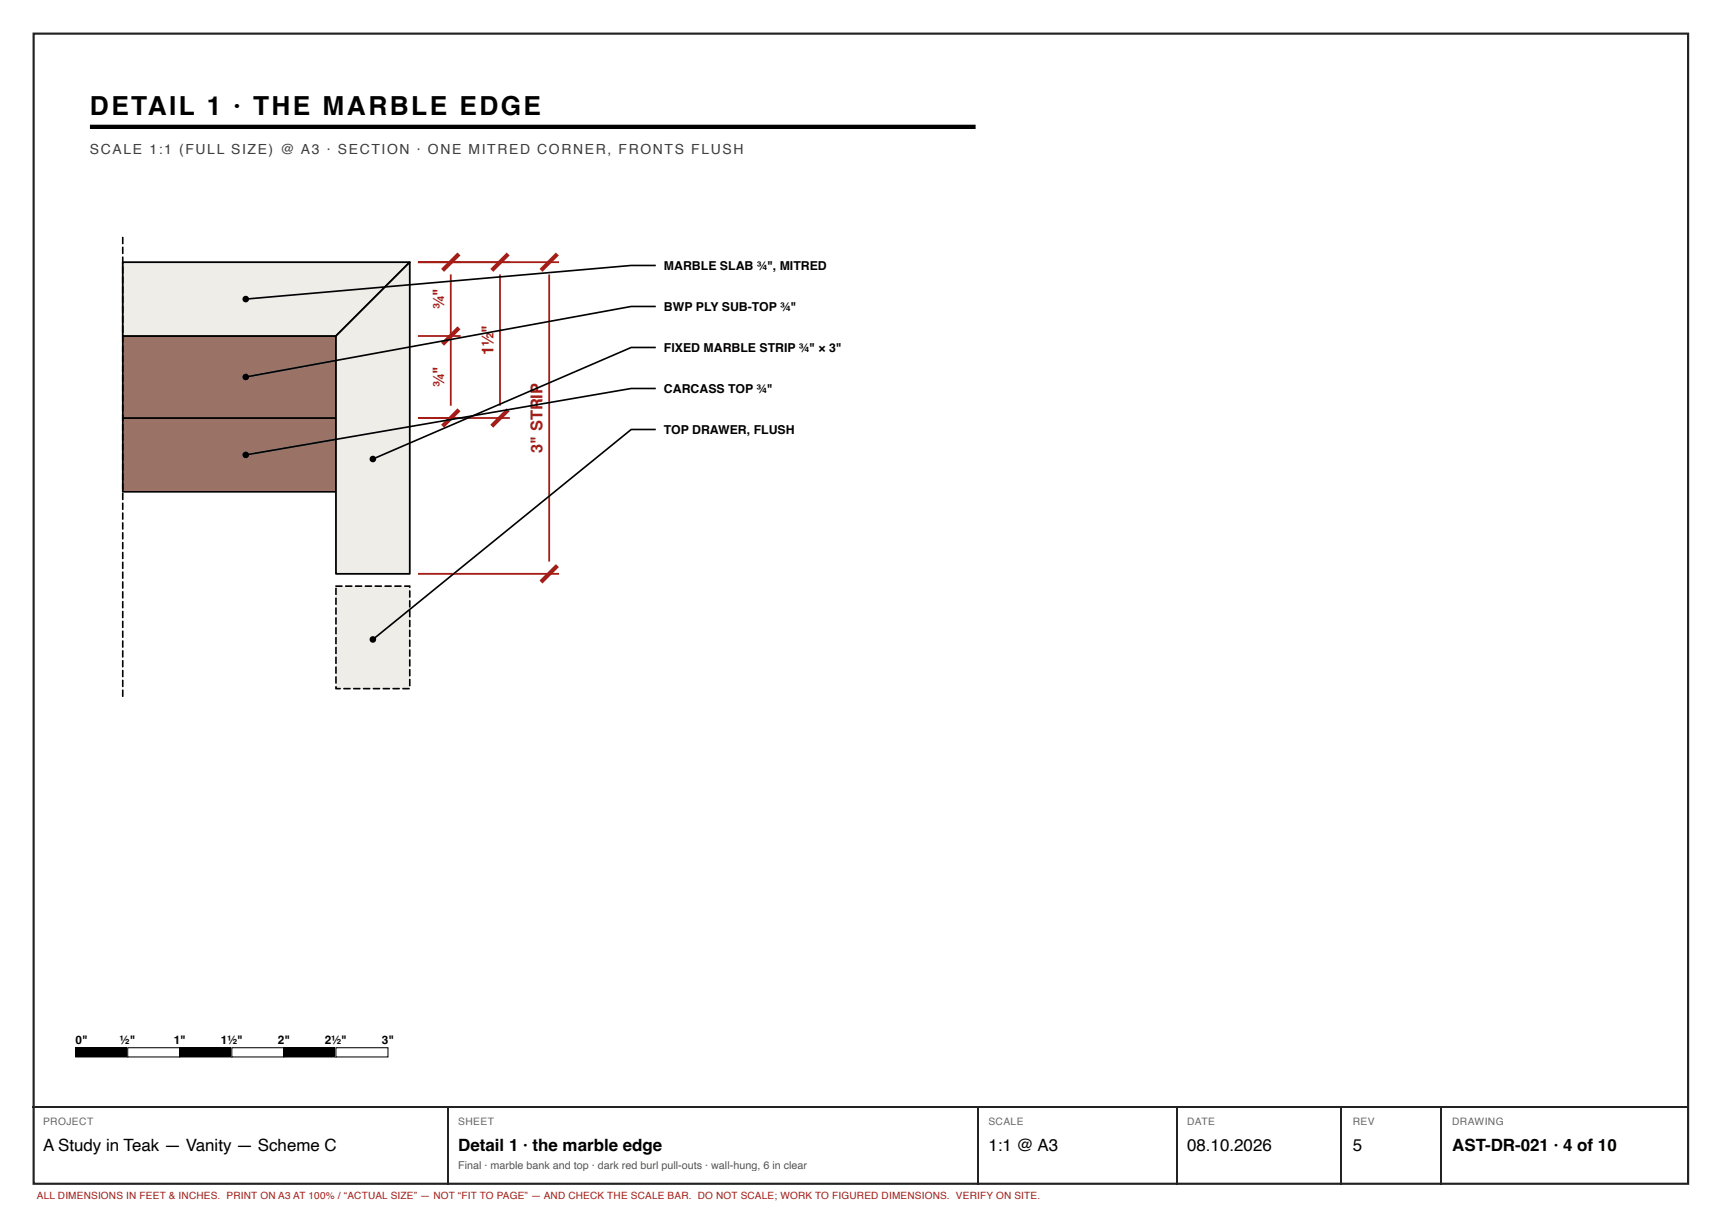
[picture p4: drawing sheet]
<svg xmlns="http://www.w3.org/2000/svg" width="420mm" height="297mm" viewBox="0 0 420 297" stroke-linecap="round" stroke-linejoin="round" font-family="sans-serif">
<path d="M8.2 8.2h403.5v280.5h-403.5z" fill="none" stroke="#222" stroke-width=".53"/>
<path d="M21.9 30.9h216" fill="none" stroke="#000" stroke-width="1" stroke-linecap="butt"/>
<path d="M29.9 101.9h52v18h-52z" fill="#9a7266"/>
<path d="M29.9 101.9h52v18h-52z" fill="none" stroke="#000" stroke-width=".4"/>
<path d="M29.9 81.9h52v20h-52z" fill="#9a7266"/>
<path d="M29.9 81.9h52v20h-52z" fill="none" stroke="#000" stroke-width=".4"/>
<path d="M29.9 63.9h70l-18 18h-52z" fill="#efede7"/>
<path d="M29.9 63.9h70l-18 18h-52z" fill="none" stroke="#000" stroke-width=".43"/>
<path d="M81.9 81.9l18-18v76h-18z" fill="#efede7"/>
<path d="M81.9 81.9l18-18v76h-18z" fill="none" stroke="#000" stroke-width=".43"/>
<path d="M81.9 142.9h18v25h-18z" fill="#efede7"/>
<g fill="#000">
<path d="M18.5 255.5h12.6v2.2h-12.6z"/>
<path d="M29.8 57.8l.3 .1v1.5a.2 .2 0 0 1-.2 .2 .2 .2 0 0 1-.2-.2zM29.8 60.2l.3 .1v1.5a.2 .2 0 0 1-.2 .2 .2 .2 0 0 1-.2-.2zM29.8 62.6l.3 .1v1.5a.2 .2 0 0 1-.2 .2 .2 .2 0 0 1-.2-.2zM29.8 65l.3 .1v1.5a.2 .2 0 0 1-.2 .2 .2 .2 0 0 1-.2-.2zM29.8 67.4l.3 .1v1.5a.2 .2 0 0 1-.2 .2 .2 .2 0 0 1-.2-.2zM29.8 69.8l.3 .1v1.5a.2 .2 0 0 1-.2 .2 .2 .2 0 0 1-.2-.2zM29.8 72.2l.3 .1v1.5a.2 .2 0 0 1-.2 .2 .2 .2 0 0 1-.2-.2zM29.8 74.6l.3 .1v1.5a.2 .2 0 0 1-.2 .2 .2 .2 0 0 1-.2-.2zM29.8 77l.3 .1v1.5a.2 .2 0 0 1-.2 .2 .2 .2 0 0 1-.2-.2zM29.8 79.4l.3 .1v1.5a.2 .2 0 0 1-.2 .2 .2 .2 0 0 1-.2-.2zM29.8 81.8l.3 .1v1.5a.2 .2 0 0 1-.2 .2 .2 .2 0 0 1-.2-.2zM29.8 84.2l.3 .1v1.5a.2 .2 0 0 1-.2 .2 .2 .2 0 0 1-.2-.2zM29.8 86.6l.3 .1v1.5a.2 .2 0 0 1-.2 .2 .2 .2 0 0 1-.2-.2zM29.8 89l.3 .1v1.5a.2 .2 0 0 1-.2 .2 .2 .2 0 0 1-.2-.2zM29.8 91.4l.3 .1v1.5a.2 .2 0 0 1-.2 .2 .2 .2 0 0 1-.2-.2zM29.8 93.8l.3 .1v1.5a.2 .2 0 0 1-.2 .2 .2 .2 0 0 1-.2-.2zM29.8 96.2l.3 .1v1.5a.2 .2 0 0 1-.2 .2 .2 .2 0 0 1-.2-.2zM29.8 98.6l.3 .1v1.5a.2 .2 0 0 1-.2 .2 .2 .2 0 0 1-.2-.2zM29.8 101l.3 .1v1.5a.2 .2 0 0 1-.2 .2 .2 .2 0 0 1-.2-.2zM29.8 103.4l.3 .1v1.5a.2 .2 0 0 1-.2 .2 .2 .2 0 0 1-.2-.2zM29.8 105.8l.3 .1v1.5a.2 .2 0 0 1-.2 .2 .2 .2 0 0 1-.2-.2zM29.8 108.2l.3 .1v1.5a.2 .2 0 0 1-.2 .2 .2 .2 0 0 1-.2-.2zM29.8 110.6l.3 .1v1.5a.2 .2 0 0 1-.2 .2 .2 .2 0 0 1-.2-.2zM29.8 113l.3 .1v1.5a.2 .2 0 0 1-.2 .2 .2 .2 0 0 1-.2-.2zM29.8 115.4l.3 .1v1.5a.2 .2 0 0 1-.2 .2 .2 .2 0 0 1-.2-.2zM29.8 117.8l.3 .1v1.5a.2 .2 0 0 1-.2 .2 .2 .2 0 0 1-.2-.2zM29.8 120.2l.3 .1v1.5a.2 .2 0 0 1-.2 .2 .2 .2 0 0 1-.2-.2zM29.8 122.6l.3 .1v1.5a.2 .2 0 0 1-.2 .2 .2 .2 0 0 1-.2-.2zM29.8 125l.3 .1v1.5a.2 .2 0 0 1-.2 .2 .2 .2 0 0 1-.2-.2zM29.8 127.4l.3 .1v1.5a.2 .2 0 0 1-.2 .2 .2 .2 0 0 1-.2-.2zM29.8 129.8l.3 .1v1.5a.2 .2 0 0 1-.2 .2 .2 .2 0 0 1-.2-.2zM29.8 132.2l.3 .1v1.5a.2 .2 0 0 1-.2 .2 .2 .2 0 0 1-.2-.2zM29.8 134.6l.3 .1v1.5a.2 .2 0 0 1-.2 .2 .2 .2 0 0 1-.2-.2zM29.8 137l.3 .1v1.5a.2 .2 0 0 1-.2 .2 .2 .2 0 0 1-.2-.2zM29.8 139.4l.3 .1v1.5a.2 .2 0 0 1-.2 .2 .2 .2 0 0 1-.2-.2zM29.8 141.8l.3 .1v1.5a.2 .2 0 0 1-.2 .2 .2 .2 0 0 1-.2-.2zM29.8 144.2l.3 .1v1.5a.2 .2 0 0 1-.2 .2 .2 .2 0 0 1-.2-.2zM29.8 146.6l.3 .1v1.5a.2 .2 0 0 1-.2 .2 .2 .2 0 0 1-.2-.2zM29.8 149l.3 .1v1.5a.2 .2 0 0 1-.2 .2 .2 .2 0 0 1-.2-.2zM29.8 151.4l.3 .1v1.5a.2 .2 0 0 1-.2 .2 .2 .2 0 0 1-.2-.2zM29.8 153.8l.3 .1v1.5a.2 .2 0 0 1-.2 .2 .2 .2 0 0 1-.2-.2zM29.8 156.2l.3 .1v1.5a.2 .2 0 0 1-.2 .2 .2 .2 0 0 1-.2-.2zM29.8 158.6l.3 .1v1.5a.2 .2 0 0 1-.2 .2 .2 .2 0 0 1-.2-.2zM29.8 161l.3 .1v1.5a.2 .2 0 0 1-.2 .2 .2 .2 0 0 1-.2-.2zM29.8 163.4l.3 .1v1.5a.2 .2 0 0 1-.2 .2 .2 .2 0 0 1-.2-.2zM29.8 165.8l.3 .1v1.5a.2 .2 0 0 1-.2 .2 .2 .2 0 0 1-.2-.2zM29.8 168.2l.3 .1v1.5a.2 .2 0 0 1-.2 .2 .2 .2 0 0 1-.2-.2z"/>
<path d="M84.2 142.8l1.6-.1a.2 .2 0 0 1 .2 .2 .2 .2 0 0 1-.2 .2h-1.5zM86.6 142.8l1.6-.1a.2 .2 0 0 1 .2 .2 .2 .2 0 0 1-.2 .2h-1.5zM89 142.8l1.6-.1a.2 .2 0 0 1 .2 .2 .2 .2 0 0 1-.2 .2h-1.5zM91.4 142.8l1.6-.1a.2 .2 0 0 1 .2 .2 .2 .2 0 0 1-.2 .2h-1.5zM93.8 142.8l1.6-.1a.2 .2 0 0 1 .2 .2 .2 .2 0 0 1-.2 .2h-1.5zM96.2 142.8l1.6-.1a.2 .2 0 0 1 .2 .2 .2 .2 0 0 1-.2 .2h-1.5zM98.6 142.8l1.4-.1 .1 .5a.2 .2 0 0 1-.2 .2 .2 .2 0 0 1-.2-.2v-.3h.2v.2h-1.2l-.2-.1zM99.8 144l.3 .1v1.5a.2 .2 0 0 1-.2 .2 .2 .2 0 0 1-.2-.2zM99.8 146.4l.3 .1v1.5a.2 .2 0 0 1-.2 .2 .2 .2 0 0 1-.2-.2zM99.8 148.8l.3 .1v1.5a.2 .2 0 0 1-.2 .2 .2 .2 0 0 1-.2-.2zM99.8 151.2l.3 .1v1.5a.2 .2 0 0 1-.2 .2 .2 .2 0 0 1-.2-.2zM99.8 153.6l.3 .1v1.5a.2 .2 0 0 1-.2 .2 .2 .2 0 0 1-.2-.2zM99.8 156l.3 .1v1.5a.2 .2 0 0 1-.2 .2 .2 .2 0 0 1-.2-.2zM99.8 158.4l.3 .1v1.5a.2 .2 0 0 1-.2 .2 .2 .2 0 0 1-.2-.2zM99.8 160.8l.3 .1v1.5a.2 .2 0 0 1-.2 .2 .2 .2 0 0 1-.2-.2zM99.8 163.2l.3 .1v1.5a.2 .2 0 0 1-.2 .2 .2 .2 0 0 1-.2-.2zM99.8 165.6l.3 .1v1.5a.2 .2 0 0 1-.2 .2 .2 .2 0 0 1-.2-.2zM98.2 167.8l1.5-.1a.2 .2 0 0 1 .2 .2 .2 .2 0 0 1-.2 .2h-1.5zM95.8 167.8l1.5-.1a.2 .2 0 0 1 .2 .2 .2 .2 0 0 1-.2 .2h-1.5zM93.4 167.8l1.5-.1a.2 .2 0 0 1 .2 .2 .2 .2 0 0 1-.2 .2h-1.5zM91 167.8l1.5-.1a.2 .2 0 0 1 .2 .2 .2 .2 0 0 1-.2 .2h-1.5zM88.6 167.8l1.5-.1a.2 .2 0 0 1 .2 .2 .2 .2 0 0 1-.2 .2h-1.5zM86.2 167.8l1.5-.1a.2 .2 0 0 1 .2 .2 .2 .2 0 0 1-.2 .2h-1.5zM83.8 167.8l1.5-.1a.2 .2 0 0 1 .2 .2 .2 .2 0 0 1-.2 .2h-1.5zM81.8 167.3l.3 .1v.5h-.2v-.2h1a.2 .2 0 0 1 .2 .2 .2 .2 0 0 1-.2 .2h-1.1zM81.8 164.9l.3 .1v1.5a.2 .2 0 0 1-.2 .2 .2 .2 0 0 1-.2-.2zM81.8 162.5l.3 .1v1.5a.2 .2 0 0 1-.2 .2 .2 .2 0 0 1-.2-.2zM81.8 160.1l.3 .1v1.5a.2 .2 0 0 1-.2 .2 .2 .2 0 0 1-.2-.2zM81.8 157.7l.3 .1v1.5a.2 .2 0 0 1-.2 .2 .2 .2 0 0 1-.2-.2zM81.8 155.3l.3 .1v1.5a.2 .2 0 0 1-.2 .2 .2 .2 0 0 1-.2-.2zM81.8 152.9l.3 .1v1.5a.2 .2 0 0 1-.2 .2 .2 .2 0 0 1-.2-.2zM81.8 150.5l.3 .1v1.5a.2 .2 0 0 1-.2 .2 .2 .2 0 0 1-.2-.2zM81.8 148.1l.3 .1v1.5a.2 .2 0 0 1-.2 .2 .2 .2 0 0 1-.2-.2zM81.8 145.7l.3 .1v1.5a.2 .2 0 0 1-.2 .2 .2 .2 0 0 1-.2-.2zM81.8 143.3l.3 .1v1.5a.2 .2 0 0 1-.2 .2 .2 .2 0 0 1-.2-.2zM81.8 142.8l1.6-.1a.2 .2 0 0 1 .2 .2 .2 .2 0 0 1-.2 .2h-1.5z"/>
<circle cx="59.9" cy="72.9" r=".8"/>
<circle cx="59.9" cy="91.9" r=".8"/>
<circle cx="59.9" cy="110.9" r=".8"/>
<circle cx="90.9" cy="111.9" r=".8"/>
<circle cx="90.9" cy="155.9" r=".8"/>
</g>
<path d="M101.9 63.9h34.4M109.9 66.9v32M121.9 66.9v32M133.9 66.9v70M101.9 81.9h10.4M101.9 101.9h22.4M101.9 139.9h34.4" fill="none" stroke="#a51d17" stroke-width=".44"/>
<path d="M111.9 79.9l-4 4M111.9 61.9l-4 4M123.9 61.9l-4 4M135.9 61.9l-4 4M111.9 99.9l-4 4M123.9 99.9l-4 4M135.9 137.9l-4 4" fill="none" stroke="#a51d17" stroke-width="1" stroke-linecap="butt"/>
<path d="M159.9 64.7h-6l-94 8.2M159.9 74.7h-6l-94 17.2M159.9 84.7h-6l-63 27.2M159.9 94.7h-6l-94 16.2M159.9 104.7h-6l-63 51.2" fill="none" stroke="#000" stroke-width=".4"/>
<path d="M18.5 255.5h12.6v2.2h-12.6z" fill="none" stroke="#000" stroke-width=".25"/>
<path d="M31.1 255.5h12.7v2.2h-12.7z" fill="#fff"/>
<path d="M31.1 255.5h12.7v2.2h-12.7zM43.8 255.5h12.7v2.2h-12.7z" fill="none" stroke="#000" stroke-width=".25"/>
<path d="M43.8 255.5h12.7v2.2h-12.7z" fill="#000"/>
<path d="M56.5 255.5h12.7v2.2h-12.7z" fill="#fff"/>
<path d="M56.5 255.5h12.7v2.2h-12.7zM69.2 255.5h12.7v2.2h-12.7z" fill="none" stroke="#000" stroke-width=".25"/>
<path d="M69.2 255.5h12.7v2.2h-12.7z" fill="#000"/>
<path d="M81.9 255.5h12.7v2.2h-12.7z" fill="#fff"/>
<path d="M81.9 255.5h12.7v2.2h-12.7z" fill="none" stroke="#000" stroke-width=".25"/>
<path d="M7.9 270h404.1M109.1 270.1v18.8M238.5 270.1v18.8M286.9 270.1v18.8M327.2 270.1v18.8M351.5 270.1v18.8" fill="none" stroke="#222" stroke-width=".26"/>
<text font-size="6.4" x="21.9" y="27.9">DETAIL 1 · THE MARBLE EDGE</text>
<g font-size="4.1">
<text x="10.5" y="280.7">A Study in Teak — Vanity — Scheme C</text>
<text x="111.8" y="280.7">Detail 1 · the marble edge</text>
<text x="241" y="280.7">1:1 @ A3</text>
<text x="289.5" y="280.7">08.10.2026</text>
<text x="329.9" y="280.7">5</text>
<text x="354.1" y="280.7">AST-DR-021 · 4 of 10</text>
</g>
<g font-size="4" fill="#a51d17">
<text x="120.3" y="86.7" transform="rotate(-90 120.3 86.7)">1½&quot;</text>
<text x="132.3" y="110.4" transform="rotate(-90 132.3 110.4)">3&quot; STRIP</text>
</g>
<g font-size="3.8" fill="#a51d17">
<text x="108.3" y="75.4" transform="rotate(-90 108.3 75.4)">¾&quot;</text>
<text x="108.3" y="94.4" transform="rotate(-90 108.3 94.4)">¾&quot;</text>
</g>
<text font-size="3.4" fill="#3d3d3d" x="21.9" y="37.5">SCALE 1:1 (FULL SIZE) @ A3 · SECTION · ONE MITRED CORNER, FRONTS FLUSH</text>
<g font-size="3">
<text x="161.9" y="65.9">MARBLE SLAB ¾&quot;, MITRED</text>
<text x="161.9" y="75.9">BWP PLY SUB-TOP ¾&quot;</text>
<text x="161.9" y="85.9">FIXED MARBLE STRIP ¾&quot; × 3&quot;</text>
<text x="161.9" y="95.9">CARCASS TOP ¾&quot;</text>
<text x="161.9" y="105.9">TOP DRAWER, FLUSH</text>
</g>
<g font-size="2.9">
<text x="18.5" y="254.5">0&quot;</text>
<text x="29.3" y="254.5">½&quot;</text>
<text x="42.4" y="254.5">1&quot;</text>
<text x="53.8" y="254.5">1½&quot;</text>
<text x="67.7" y="254.5">2&quot;</text>
<text x="79.2" y="254.5">2½&quot;</text>
<text x="93.1" y="254.5">3&quot;</text>
</g>
<text font-size="2.6" fill="#555" x="111.8" y="285">Final · marble bank and top · dark red burl pull-outs · wall-hung, 6 in clear</text>
<g font-size="2.5" fill="#666">
<text x="10.5" y="274.4">PROJECT</text>
<text x="111.8" y="274.4">SHEET</text>
<text x="241" y="274.4">SCALE</text>
<text x="289.5" y="274.4">DATE</text>
<text x="329.9" y="274.4">REV</text>
<text x="354.1" y="274.4">DRAWING</text>
</g>
<text font-size="2.4" fill="#a51d17" x="9" y="292.4">ALL DIMENSIONS IN FEET &amp; INCHES. PRINT ON A3 AT 100% / “ACTUAL SIZE” — NOT “FIT TO PAGE” — AND CHECK THE SCALE BAR. DO NOT SCALE; WORK TO FIGURED DIMENSIONS. VERIFY ON SITE.</text>
</svg>
